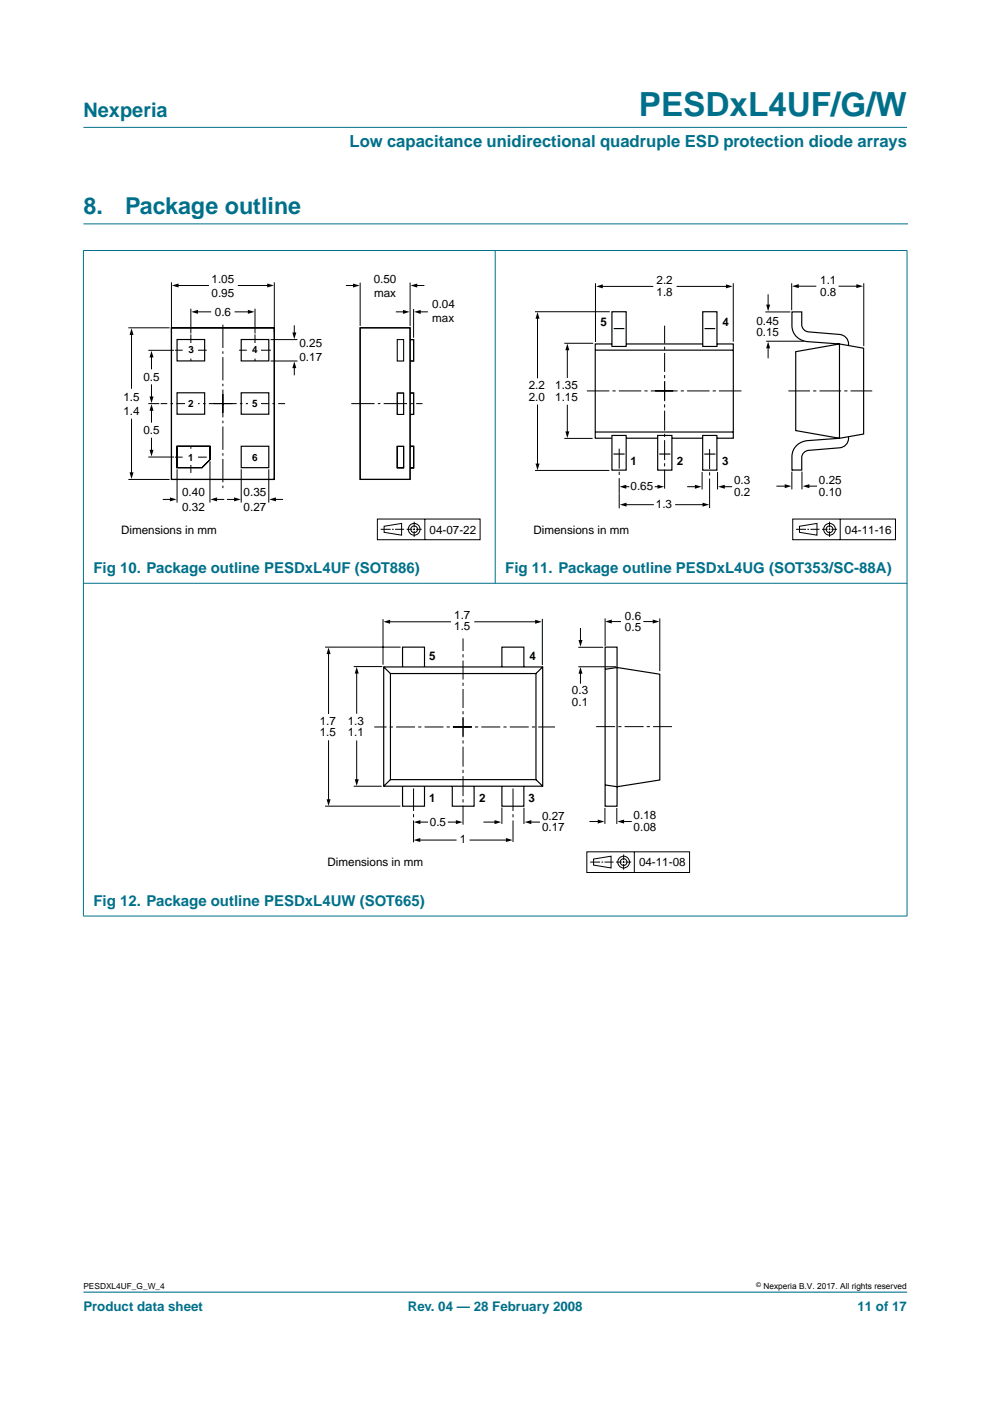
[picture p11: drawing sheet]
<svg xmlns="http://www.w3.org/2000/svg" width="210mm" height="297mm" viewBox="0 0 210 297" stroke-linecap="round" stroke-linejoin="round" font-family="sans-serif">
<path d="M17.7 47.5h174.7M192.3 273.9h-174.6" fill="none" stroke="#00708a" stroke-width=".21"/>
<g fill="#00708a" stroke="#00708a" stroke-width=".21">
<path d="M17.7 27h174.6z"/>
<path d="M17.7 53.2v141z"/>
<path d="M105 53.1v70.6z"/>
<path d="M192.3 53.2v141z"/>
<path d="M17.6 53.1h174.8z"/>
<path d="M17.6 123.7h174.8z"/>
<path d="M17.6 194.2h174.8z"/>
</g>
<path d="M20.4 57.6h81.7v57.1h-81.7z" fill="none" stroke="#fff" stroke-width=".21"/>
<g fill="none" stroke="#000" stroke-width=".21">
<path d="M36.4 60v10.3M58.2 60v10.3M27.3 69.5h8.6M27.9 70.7v11.6M31.6 74.3h5.2M32.1 75.5v2.7M37.6 60.5h6.6M40.5 65.6v5M41.7 66.1h3M49.8 66.1h3M50.5 60.5h6.4M54.1 65.6v5"/>
<path d="M57.5 72h5.5M57.5 76.5h5.5M62.4 69.1v1.7M62.4 77.8v1.7M73.4 60.5h1.7M76.4 60v9M84 66.1h1.7M84.2 72h1.4v4.5h-1.4zM87 60v9M87.7 65.6v5.9M88.2 60.5h1.7M88.9 66.1h1.7"/>
<path d="M27.9 88.9v11.5M31.6 96.9h5.2M31.6 85.6h2.1M32.1 81.6v2.7M32.1 86.8v2.7M32.1 92.9v2.8M37.5 99.6v6.9M44.5 97.9v8.6M51.1 99.6v6.9M57 99.6v6.9M84.2 94.6h1.4v4.6h-1.4zM84.2 94.7h1.4v4.5h-1.4z"/>
<path d="M84.2 83.3h1.4v4.6h-1.4zM27.3 101.7h8.6M34.6 105.9h1.7M45.7 105.9h1.7M48.2 105.9h1.7M58.2 105.9h1.7M80 110h21.8v4.4h-21.8zM80.7 112.2h2.1M81.4 111.6l3.7-.6v2.5l-3.7-.6zM83.1 112.2h.4M83.8 112.2h1.9M86.2 112.2h1.2"/>
<path d="M87.6 112.2h.4M87.8 110.6v1.2M87.8 112v.4M87.8 112.6v1.2M88.2 112.2h1.2M90.1 110.1v4.3"/>
<circle cx="87.8" cy="112.2" r=".71"/>
<circle cx="87.8" cy="112.2" r="1.24"/>
</g>
<g fill="#000">
<path d="M27.9 69.6l.4 1.4h-.8zM32.1 74.4l.5 1.4h-.9zM36.5 60.5l1.4-.4v.8zM40.6 66.1l1.4-.4v.8zM52.6 65.7l1.4 .4-1.4 .4zM56.7 60.1l1.4 .4-1.4 .4zM62.4 76.6l.4 1.5h-.8zM62 70.5h.8l-.4 1.4zM74.8 60.1l1.5 .4-1.5 .5zM85.4 65.7l1.5 .4-1.5 .5zM87.1 60.5l1.4-.4v.9zM87.8 66.1l1.4-.4v.9z"/>
<path d="M31.7 84.1h.9l-.5 1.4zM32.1 85.7l.5 1.4h-.9zM31.7 95.4h.9l-.5 1.4zM27.5 100.1h.8l-.4 1.5zM36 105.5l1.4 .4-1.4 .4zM44.6 105.9l1.4-.4v.8zM49.6 105.5l1.4 .4-1.4 .4zM57.1 105.9l1.4-.4v.8z"/>
</g>
<path d="M36.4 69.5h21.8v32.2h-21.8zM37.5 72h5.9v4.5h-5.9zM51.1 72h5.9v4.5h-5.9zM76.4 69.5h10.6v32.1h-10.6zM87 72h.7v4.5h-.7M37.5 94.6h7v2.8l-1.7 1.8h-5.3zM37.5 83.3h5.9v4.5h-5.9zM51.1 83.3h5.9v4.5h-5.9zM51.1 94.6h5.9v4.6h-5.9zM87 94.6h.7v4.6h-.7M87 94.7h.7v4.5h-.7M87 83.3h.7v4.6h-.7" fill="none" stroke="#000" stroke-width=".25"/>
<path d="M45.2 85.6h15.2M47.3 87.5v-19.2M47.3 83.6v20.3M49.2 85.6h-15.1M74.5 85.6h15.1" fill="none" stroke="#000" stroke-width=".21" stroke-dasharray="4.9 .7 .5 .7" stroke-linecap="butt"/>
<path d="M40.5 70.9v5.6M43.8 74.3h-6.7M54.1 70.9v5.6M57.4 74.3h-6.7M43.8 96.9h-6.7M40.5 100.3v-5.7" fill="none" stroke="#000" stroke-width=".21" stroke-dasharray="3.2 .7 .5 .7" stroke-linecap="butt"/>
<path d="M84.2 72h1.4v4.5h-1.4z" fill="none" stroke="#ccc" stroke-width=".21"/>
<g fill="#fff">
<path d="M39.2 72.7h2.6v3.1h-2.6z"/>
<path d="M39.2 83.9h2.6v3.1h-2.6z"/>
<path d="M39.2 95.4h2.6v3.1h-2.6z"/>
<path d="M52.8 72.7h2.5v3.1h-2.5z"/>
<path d="M52.8 83.9h2.5v3.1h-2.5z"/>
<path d="M52.8 95.4h2.5v3.1h-2.5z"/>
</g>
<path d="M107.1 57.5h83.1v57.3h-83.1zM63.5 128h83.1v57.3h-83.1z" fill="none" stroke="#fff" stroke-width=".21"/>
<g fill="none" stroke="#000" stroke-width=".21">
<path d="M113.4 66.1h15.9M114 67.3v12.9M119.6 72.8h6.2M120.3 74v6.1M126.3 60.1v12.4M127.5 60.7h11M143.4 60.7h10.8M155.5 60.1v12.3M162.3 66.1h5.3M162.4 72.3h8.1M162.9 62.4v2.5M162.9 73.6v2.4"/>
<path d="M167.9 60.1v5.7M169 60.7h4.1M177.8 60.7h4M183.1 60.1v13.3M113.4 99.7h15.8M114 85.8v12.8M119.6 92.9h6.1M120.3 85.8v5.9M167.9 100v3.8M170 100v3.8M131.3 104.6v3.2M132.5 107h6.1"/>
<path d="M132.5 103.2h.9M138.8 103.2h.9M143.1 107h6.1M145.7 103.2h1.9M148.9 100.1v3.7M150.5 104.9v2.8M152.1 100.1v3.7M153.4 103.2h1.8M164.6 103.1h2.1M168.1 110h21.8v4.4h-21.8zM168.8 112.2h2.1M169.5 111.6l3.7-.6v2.5l-3.7-.6z"/>
<path d="M171.2 112.2h.3M171.3 103.1h1.9M171.8 112.2h1.9M174.3 112.2h1.2M175.7 112.2h.4M175.9 110.6v1.2M175.9 112v.4M175.9 112.6v1.2M176.3 112.2h1.2M178.1 110.1v4.3M68.9 137.2h16M69.7 138.4v13"/>
<path d="M81.2 131.3v9.6M82.4 131.8h13.2M100.6 131.8h13.1M115 131.2v9.8M122.6 137.2h5.3M123.1 133.2v2.8M128.3 131.1v5.8M129.4 131.8h2.3M136.4 131.8h2.3M139.9 131.1v11.2M69.7 157v12.7M75 141.3h6"/>
<path d="M75.6 142.5v8.8M75.6 157v8.5M122.6 141.4h8.1M123.1 142.6v2.4M68.9 170.9h16M75 166.7h5.9M88.8 178.1h8M88.9 174.3h1.9M94.9 174.3h2M99.6 178.1h8M102.5 174.3h2.6M106.4 171.2v3.5"/>
<path d="M111.1 171.3v3.4M112.4 174.3h2.1M125 174.2h2M128.3 171.3v3.4M130.8 171.3v3.4M132 174.2h1.9M124.4 180.6h21.8v4.4h-21.8zM125.1 182.8h2.1M125.9 182.1l3.7-.6v2.5l-3.7-.6zM127.5 182.8h.4M128.2 182.8h1.9M130.6 182.8h1.2"/>
<path d="M132 182.8h.4M132.2 181.2v1.2M132.2 182.6v.4M132.2 183.2v1.2M132.6 182.8h1.2M134.5 180.6v4.4"/>
<circle cx="175.9" cy="112.2" r=".71"/>
<circle cx="175.9" cy="112.2" r="1.24"/>
<circle cx="132.2" cy="182.8" r=".71"/>
<circle cx="132.2" cy="182.8" r="1.24"/>
</g>
<g fill="#000">
<path d="M114 66.2l.4 1.4h-.9zM120.3 72.9l.4 1.4h-.8zM126.4 60.7l1.4-.4v.8zM153.9 60.3l1.4 .4-1.4 .4zM162.4 64.6h.9l-.4 1.4zM162.9 72.4l.4 1.4h-.9zM167.9 60.7l1.5-.5v.9zM181.6 60.2l1.4 .5-1.4 .4zM113.5 98.3h.9l-.4 1.4zM119.9 91.5h.8l-.4 1.4zM131.4 103.2l1.4-.4v.8zM131.4 107l1.4-.4v.8z"/>
<path d="M139.4 102.8l1.4 .4-1.4 .4zM147.3 102.8l1.4 .4-1.4 .4zM149 106.6l1.4 .4-1.4 .4zM152.3 103.2l1.4-.4v.8zM166.4 102.7l1.4 .4-1.4 .4zM170.2 103.1l1.4-.4v.8zM69.7 137.3l.4 1.4h-.9zM81.3 131.8l1.4-.4v.8zM113.5 131.4l1.4 .4-1.4 .4zM122.7 135.7h.8l-.4 1.4zM128.3 131.8l1.4-.4v.8zM138.4 131.4l1.4 .4-1.4 .4z"/>
<path d="M75.6 141.4l.5 1.4h-.9zM123.1 141.4l.4 1.4h-.8zM69.2 169.5h.9l-.4 1.4zM75.2 165.2h.9l-.5 1.4zM87.7 178.1l1.4-.4v.8zM87.7 174.3l1.4-.4v.8zM96.7 173.9l1.4 .4-1.4 .4zM104.8 173.9l1.5 .4-1.5 .4zM107.3 177.7l1.4 .4-1.4 .4zM111.2 174.3l1.5-.4v.8zM126.7 173.8l1.4 .4-1.4 .4zM130.9 174.2l1.4-.4v.8z"/>
</g>
<path d="M138.9 82.9h18.6M142.7 82.9h-18.4M87.7 167.2v11.4M108.8 167.2v11.3" fill="none" stroke="#000" stroke-width=".21" stroke-dasharray="4.8 .7 .7 .7" stroke-linecap="butt"/>
<path d="M140.9 84.9v-15.9M96 154.1h21.7M98.2 156.1v-20.7M100.1 154.1h-20.7M142.5 154.1h-16.5" fill="none" stroke="#000" stroke-width=".21" stroke-dasharray="4 .7 .7 .7" stroke-linecap="butt"/>
<path d="M131.3 95.1v9.5M140.9 80.8v22.8M150.5 95.2v9.7M98.2 152.1v22.7" fill="none" stroke="#000" stroke-width=".21" stroke-dasharray="4.2 .7 .7 .7" stroke-linecap="butt"/>
<path d="M184.9 82.9h-18.1" fill="none" stroke="#000" stroke-width=".21" stroke-dasharray="4.6 .7 .7 .7" stroke-linecap="butt"/>
<g fill="none" stroke="#000" stroke-width=".25">
<path d="M126.2 74.2h29.2M129.7 72.9h-3.5v20h3.4M129.7 66.1h3.1v7.4h-3.1zM130.1 69.7h2.3M132.7 72.9h16.3M149 66.1h3v7.4h-3zM149.4 69.7h2.2M152 72.9h3.5v20h-3.5M168.7 74.6l9.3-1.7 5.1 .9v18.2l-5.1 .9-9.3-1.6zM179.9 73.2a2.04 2.04 0 0 0-1.9-2.3l-6.5-.5a1.59 1.59 0 0 1-1.5-1.5v-2.8h-2.1v3.1a3.5 3.5 0 0 0 3.4 3.2l6.7 .5v20l-6.7 .5a3.5 3.5 0 0 0-3.4 3.3v3h2.1v-2.8a1.59 1.59 0 0 1 1.5-1.4l6.5-.6a2.04 2.04 0 0 0 1.9-2.2M126.2 91.6h29.2M129.7 92.3h3.1v7.4h-3.1z"/>
<path d="M130.1 96.3h2.3M132.8 92.9h6.7M139.4 92.3h3.1v7.4h-3.1zM139.8 96.3h2.3M142.5 92.9h6.5M149 92.3h3v7.4h-3zM149.3 96.3h2.4M167.9 99.7h.1M128.3 137.2h2.5v33.7h-2.5zM81.4 141.4h33.7v25.3h-33.7zM81.4 141.4l1.4 1.4M82.8 142.8h30.8v22.5h-30.8z"/>
<path d="M85.3 141.4v-4.2h4.7v4.2M106.4 141.4v-4.2h4.7v4.2M115.1 141.4l-1.5 1.4M128.3 141.9l2.5-.4 9.1 1.4v22.5l-9.1 1.4-2.5-.4M82.8 165.3l-1.4 1.4M85.3 166.7v4.2h4.7v-4.2M95.9 166.7v4.2h4.6v-4.2M106.4 166.7v4.2h4.7v-4.2M113.6 165.3l1.5 1.4"/>
</g>
<text font-size="7.1" fill="#00708a" x="135.5" y="24.7">PESDxL4UF/G/W</text>
<g font-size="4.9" fill="#00708a">
<text x="17.7" y="45.5">8.</text>
<text x="26.5" y="45.5">Package outline</text>
</g>
<text font-size="4.2" fill="#00708a" x="17.7" y="24.9">Nexperia</text>
<text font-size="3.5" fill="#00708a" x="74.1" y="31.1">Low capacitance unidirectional quadruple ESD protection diode arrays</text>
<g font-size="3.2" fill="#00708a">
<text x="19.8" y="121.5">Fig 10. Package outline PESDxL4UF (SOT886)</text>
<text x="107.1" y="121.5">Fig 11. Package outline PESDxL4UG (SOT353/SC-88A)</text>
<text x="19.8" y="192.1">Fig 12. Package outline PESDxL4UW (SOT665)</text>
</g>
<g font-size="2.8" fill="#00708a">
<text x="17.7" y="278">Product data sheet</text>
<text x="86.5" y="278">Rev. 04 — 28 February 2008</text>
<text x="181.8" y="278">11 of 17</text>
</g>
<g font-size="2.5">
<text x="44.9" y="59.9">1.05</text>
<text x="79.3" y="59.9">0.50</text>
<text x="44.9" y="62.9">0.95</text>
<text x="79.3" y="62.9">max</text>
<text x="91.6" y="65.3">0.04</text>
<text x="139.2" y="60.2">2.2</text>
<text x="139.2" y="62.7">1.8</text>
<text x="173.9" y="60.2">1.1</text>
<text x="173.9" y="62.7">0.8</text>
<text x="45.6" y="67">0.6</text>
<text x="91.6" y="68.3">max</text>
<text x="127.3" y="69.2">5</text>
<text x="153.2" y="69.2">4</text>
<text x="160.4" y="68.9">0.45</text>
<text x="160.4" y="71.3">0.15</text>
<text x="63.5" y="73.6">0.25</text>
<text x="63.5" y="76.6">0.17</text>
<text x="30.4" y="80.8">0.5</text>
<text x="112.1" y="82.5">2.2</text>
<text x="117.7" y="82.5">1.35</text>
<text x="26.2" y="84.9">1.5</text>
<text x="26.2" y="87.9">1.4</text>
<text x="112.1" y="84.9">2.0</text>
<text x="117.7" y="85">1.15</text>
<text x="30.4" y="92.1">0.5</text>
<text x="133.7" y="98.5">1</text>
<text x="143.5" y="98.5">2</text>
<text x="153.1" y="98.5">3</text>
<text x="38.6" y="105.3">0.40</text>
<text x="51.7" y="105.3">0.35</text>
<text x="133.7" y="104">0.65</text>
<text x="139.1" y="107.7">1.3</text>
<text x="155.7" y="102.7">0.3</text>
<text x="155.7" y="105.2">0.2</text>
<text x="173.6" y="102.6">0.25</text>
<text x="173.6" y="105.1">0.10</text>
<text x="25.7" y="113.1">Dimensions in mm</text>
<text x="38.6" y="108.3">0.32</text>
<text x="51.7" y="108.3">0.27</text>
<text x="91.1" y="113.1">04-07-22</text>
<text x="113.1" y="113.1">Dimensions in mm</text>
<text x="179.1" y="113.1">04-11-16</text>
<text x="96.3" y="131.2">1.7</text>
<text x="132.5" y="131.3">0.6</text>
<text x="96.3" y="133.7">1.5</text>
<text x="132.5" y="133.8">0.5</text>
<text x="91" y="139.9">5</text>
<text x="112.3" y="139.9">4</text>
<text x="121.3" y="147.2">0.3</text>
<text x="121.3" y="149.7">0.1</text>
<text x="67.8" y="153.7">1.7</text>
<text x="73.8" y="153.7">1.3</text>
<text x="67.8" y="156.1">1.5</text>
<text x="73.8" y="156.1">1.1</text>
<text x="91" y="170.1">1</text>
<text x="101.6" y="170.1">2</text>
<text x="112.1" y="170.1">3</text>
<text x="114.9" y="173.8">0.27</text>
<text x="134.4" y="173.7">0.18</text>
<text x="91.2" y="175.1">0.5</text>
<text x="97.5" y="178.7">1</text>
<text x="114.9" y="176.3">0.17</text>
<text x="134.4" y="176.2">0.08</text>
<text x="69.4" y="183.7">Dimensions in mm</text>
<text x="135.5" y="183.7">04-11-08</text>
</g>
<g font-size="2.1">
<text x="39.9" y="74.9">3</text>
<text x="53.5" y="74.9">4</text>
<text x="39.9" y="86.2">2</text>
<text x="53.5" y="86.2">5</text>
<text x="39.9" y="97.7">1</text>
<text x="53.5" y="97.7">6</text>
</g>
<g font-size="1.8">
<text x="17.7" y="273.4">PESDXL4UF_G_W_4</text>
<text x="161.9" y="273.4">Nexperia B.V. 2017. All rights reserved</text>
</g>
<text font-size="1.4" x="160.4" y="272.9">©</text>
</svg>
